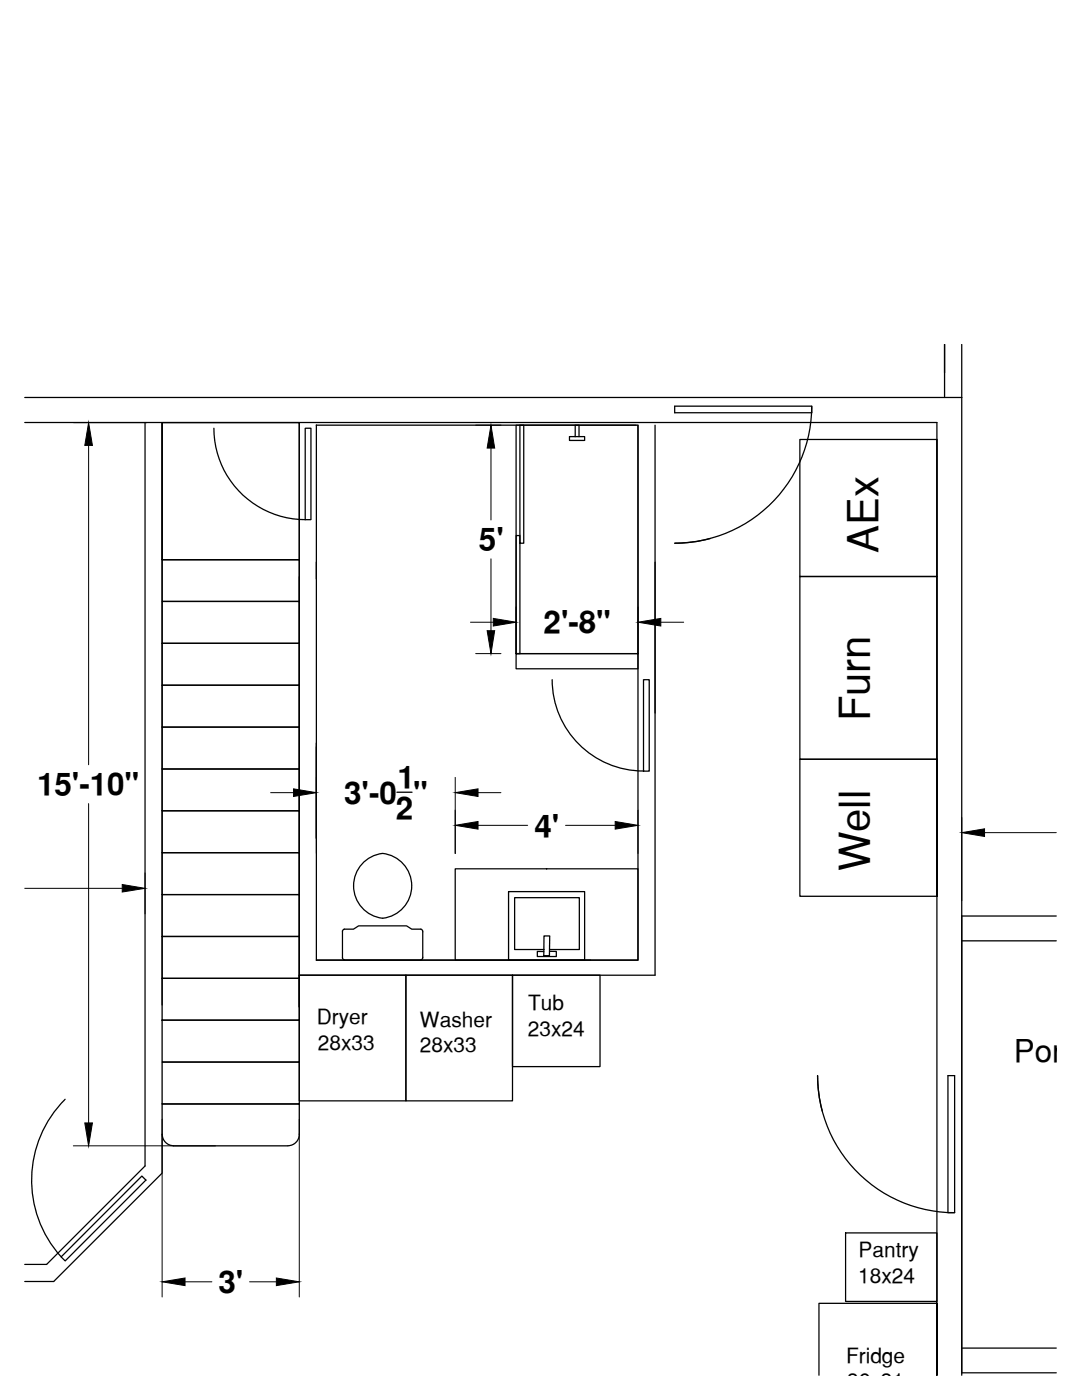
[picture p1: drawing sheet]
<svg xmlns="http://www.w3.org/2000/svg" width="216mm" height="279mm" viewBox="0 0 216 279" stroke-linecap="round" stroke-linejoin="round" font-family="sans-serif">
<!-- layer: PLAN_DE_BASE -->
<g fill="none" stroke="#000" stroke-width=".25">
<path d="M28.9 84.3v148.4M32.3 84.3v116.3M134.6 81.1h27.4v1.3h-27.4zM162 81.1a27.4 27.4 0 0 1-27.4 27.3 27.4 27.4 0 0 0 7.1-.9M76.3 170.3a6.5 6.5 0 0 0-5.7 6.5 6.5 6.5 0 0 0 5.7 6.5M76.4 170.3a6.5 6.5 0 0 1 5.8 6.5 6.5 6.5 0 0 1-5.8 6.5M101.5 177.9h15.2v13.7h-15.2zM68.3 191.1l.1-5.4 .3-.3h1.8l1.1-.6h9.5l1.1 .6 2 .1 .2 .4v5.2M68.3 191.1l.2 .4 .2 .1h15.3l.3-.3 .1-.2M108.6 189.5h-5.9v-10.4h12.9v10.4h-5.9M13 219.4a22.8 22.8 0 0 0-.8 31.4M189.2 214.7h1.3v27.3h-1.3z"/>
<path d="M28.3 234.7l.8 .8-16.1 16.1-.8-.8zM164.1 221.8a27.4 27.4 0 0 1-1-7.1 27.3 27.3 0 0 0 27.4 27.3"/>
</g>
<!-- layer: 0 -->
<g fill="none" stroke="#000" stroke-width=".25">
<path d="M4.9 79.3h187M188.5 74.4v-5.7v10.6M191.9 68.7v205.8M4.9 84.3h182.1v190.2v-14.4h-23.6v14.4M32.3 84.3v27.4h27.4v-27.4M32.3 84.3h27.4v27.4h-27.4zM42.7 85.5a18.3 18.3 0 0 0 19.3 18.2v-18.2h-1.1v18.2M63.1 84.9h63.8M63.1 84.8v106.8M103 84.9h24.3v45.5h-24.3zM103.7 84.9h.8v23.5h-.8zM113.6 87.1h3.1v.8h-3.1z"/>
<path d="M114.8 87.1v-2.2h.7v2.2M127.3 84.9v106.7h-64.2M130.7 84.9v109.7h-71M159.6 87.7h27.4v27.4h-27.4zM187 87.7v91.2v-27.4h-27.4v27.4h27.4M32.3 111.7h27.4v8.3h-27.4zM59.7 111.7v89.3v-85.9M103 106.9h.7v23.5h-.7zM159.6 115.1h27.4v36.4h-27.4zM32.3 136.8h27.4v8.3h-27.4zM32.3 128.4h27.4v8.4h-27.4zM32.3 120h27.4v8.4h-27.4z"/>
<path d="M103 130.4h24.3v3.1h-24.3zM110.2 135.6a18.2 18.2 0 0 0 18.2 18.3M128.4 135.7h1.1v18.2h-1.1zM32.3 153.5h27.4v8.3h-27.4zM32.3 145.1h27.4v8.4h-27.4zM63.1 148.3v19M79.2 158.1h3M32.3 178.5h27.4v8.4h-27.4zM32.3 170.2h27.4v8.3h-27.4zM32.3 161.8h27.4v8.4h-27.4zM90.8 173.4h36.5v18.2h-36.5zM32.3 186.9h27.4v8.4h-27.4z"/>
<path d="M32.3 195.3h27.4v8.3h-27.4zM59.7 194.6h21.3v25.1h-21.3zM63.1 191.6h54.7M81 194.6h21.3v25.1h-21.3zM102.3 194.6h17.4v18.3h-17.4zM108.5 186.8h1.2l-.1 3.9h-1.1zM109.7 189.9h1.3v1h-3.8v-1h1.3M191.9 182.8h18.9M191.9 187.8h18.9M32.3 212h27.4v8.3h-27.4zM32.3 203.6h27.4v8.4h-27.4zM28.9 232.7l-19.6 19.6h-4.4"/>
<path d="M32.4 226.4a2.28 2.28 0 0 0 2.2 2.3M34.6 228.7h22.8M57.4 228.7a2.28 2.28 0 0 0 2.3-2.3v-6.1h-27.4v13.8l-21.6 21.6h-5.8M168.7 246.1h18.3v13.6h-18.3zM191.9 274h18.9M191.9 269h18.9"/>
</g>
<g fill="none" stroke="#000" stroke-width=".2">
<path d="M14.6 84.3h14.7M17.7 88.9v63.7M94.9 84.9h5.1M98 89.4v14.4M98 111.5v14.4M93.9 124.2h4.5M94.9 130.4h5.1M103 121.2v9.2M127.3 121.2v9.2M131.9 124.2h4.5M54 158.2h4.6M63.1 155.1v15.2"/>
<path d="M90.8 155.1v15.2M95.4 158.2h4.6M4.9 177.3h19.5M17.7 160.4v63.7M28.9 174.2v8.1M95.4 164.7h9.9M112.8 164.7h10M127.3 161.7v8.6M191.9 163.1v16.7M196.5 166.2h14.3M14.6 228.7h28.4M32.3 223.3v35.5"/>
<path d="M59.7 223.3v35.5M36.9 255.8h5.4M49.8 255.8h5.3"/>
</g>
<g fill="#000" stroke="#000" stroke-width=".2">
<path d="M17.7 84.3l.7 4.6h-1.5zM98 84.9l.7 4.5h-1.5zM97.2 125.9h1.5l-.7 4.5zM98.4 123.4l4.6 .8-4.6 .7zM127.3 124.2l4.6-.8v1.5zM58.6 157.4l4.5 .8-4.5 .8zM90.8 158.2l4.6-.8v1.6zM24.4 176.5l4.5 .8-4.5 .7zM90.8 164.7l4.6-.8v1.6zM122.8 163.9l4.5 .8-4.5 .8zM191.9 166.2l4.6-.8v1.5zM16.9 224.1h1.5l-.7 4.6z"/>
<path d="M32.3 255.8l4.6-.7v1.5zM55.1 255.1l4.6 .7-4.6 .8z"/>
</g>
<g font-size="8.3">
<text x="175.1" y="110.3" transform="rotate(-90 175.1 110.3)">AEx</text>
<text x="173.5" y="143.9" transform="rotate(-90 173.5 143.9)">Furn</text>
<text x="173.5" y="173.9" transform="rotate(-90 173.5 173.9)">Well</text>
</g>
<g font-size="6.3">
<text x="95.6" y="109.8">5'</text>
<text x="108.5" y="126.4">2'-8&quot;</text>
<text x="7.4" y="158.7">15'-10&quot;</text>
<text x="68.7" y="160.4">3'-0 &quot;</text>
<text x="79.3" y="157.3">1</text>
<text x="79" y="163.4">2</text>
<text x="106.7" y="167">4'</text>
<text x="202.3" y="212">Porch</text>
<text x="43.6" y="258">3'</text>
</g>
<g font-size="4.2">
<text x="105.4" y="201.6">Tub</text>
<text x="63.2" y="204.4">Dryer</text>
<text x="63.4" y="209.5">28x33</text>
<text x="83.8" y="210">28x33</text>
<text x="83.8" y="204.9">Washer</text>
<text x="105.4" y="206.7">23x24</text>
<text x="171.3" y="250.9">Pantry</text>
<text x="171.3" y="256">18x24</text>
<text x="168.8" y="271.9">Fridge</text>
<text x="169" y="277">36x31</text>
</g>
</svg>
